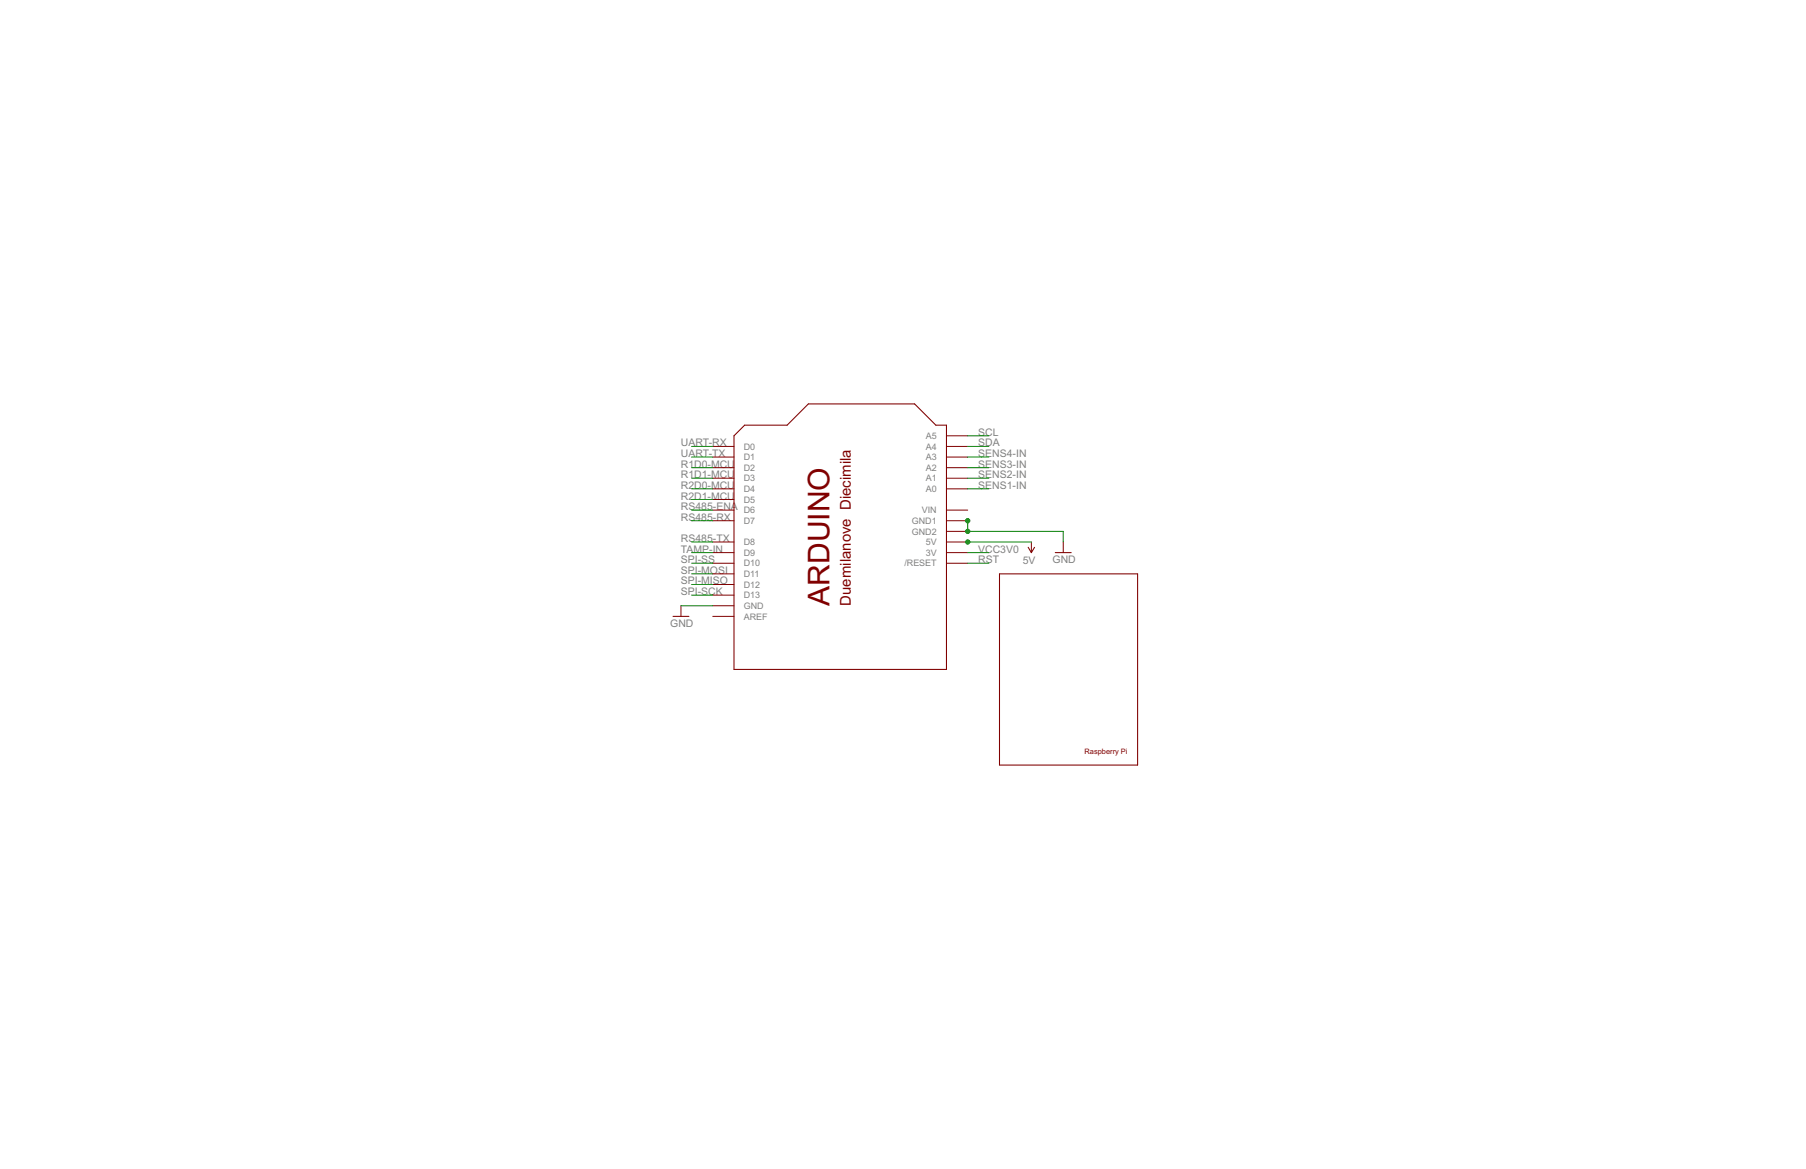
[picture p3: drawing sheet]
<svg xmlns="http://www.w3.org/2000/svg" width="432mm" height="279mm" viewBox="0 0 432 279" stroke-linecap="round" stroke-linejoin="round" font-family="sans-serif">
<g fill="#800000" stroke="#800000" stroke-width=".25">
<path d="M175.5 160h50.8z"/>
<path d="M226.3 101.6v58.4z"/>
<path d="M223.8 101.6h2.5z"/>
<path d="M218.7 96.5l5.1 5.1z"/>
<path d="M193.3 96.5h25.4z"/>
<path d="M193.3 96.5l-5.1 5.1z"/>
<path d="M178 101.6h10.2z"/>
<path d="M178 101.6l-2.5 2.6z"/>
<path d="M175.5 104.2v55.8z"/>
<path d="M252.3 132.1h3.8z"/>
<path d="M160.9 147.3h3.8z"/>
<path d="M245.8 130.8l.8 1.3z"/>
<path d="M247.4 130.8l-.8 1.3z"/>
<path d="M239 137.2v45.7z"/>
<path d="M239 182.9h33z"/>
<path d="M272 137.2v45.7z"/>
<path d="M239 137.2h33z"/>
</g>
<g fill="#800000" stroke="#800000" stroke-width=".24">
<path d="M170.4 106.7h5.1z"/>
<path d="M170.4 109.2h5.1z"/>
<path d="M170.4 111.8h5.1z"/>
<path d="M170.4 114.3h5.1z"/>
<path d="M170.4 116.8h5.1z"/>
<path d="M170.4 119.4h5.1z"/>
<path d="M170.4 121.9h5.1z"/>
<path d="M170.4 124.5h5.1z"/>
<path d="M170.4 129.5h5.1z"/>
<path d="M170.4 132.1h5.1z"/>
<path d="M170.4 134.6h5.1z"/>
<path d="M170.4 137.2h5.1z"/>
<path d="M170.4 139.7h5.1z"/>
<path d="M170.4 142.2h5.1z"/>
<path d="M170.4 144.8h5.1z"/>
<path d="M170.4 147.3h5.1z"/>
<path d="M226.3 104.2h5.1z"/>
<path d="M226.3 106.7h5.1z"/>
<path d="M226.3 109.2h5.1z"/>
<path d="M226.3 111.8h5.1z"/>
<path d="M226.3 114.3h5.1z"/>
<path d="M226.3 116.8h5.1z"/>
<path d="M226.3 121.9h5.1z"/>
<path d="M226.3 124.5h5.1z"/>
<path d="M226.3 127h5.1z"/>
<path d="M226.3 129.5h5.1z"/>
<path d="M226.3 132.1h5.1z"/>
<path d="M226.3 134.6h5.1z"/>
<path d="M254.2 129.5v2.6z"/>
<path d="M162.8 144.8v2.5z"/>
<path d="M246.6 129.5v2.6z"/>
</g>
<g fill="#008000" stroke="#008000" stroke-width=".24">
<path d="M231.4 124.5v2.5z"/>
<path d="M231.4 127h22.8z"/>
<path d="M254.2 127v2.5z"/>
<path d="M162.8 144.8h7.6z"/>
<path d="M165.4 111.8h5z"/>
<path d="M165.4 114.3h5z"/>
<path d="M165.4 116.8h5z"/>
<path d="M165.4 119.4h5z"/>
<path d="M165.4 121.9h5z"/>
<path d="M165.4 132.1h5z"/>
<path d="M165.4 134.6h5z"/>
<path d="M165.4 137.2h5z"/>
<path d="M165.4 139.7h5z"/>
<path d="M165.4 142.2h5z"/>
<path d="M231.4 104.2h5z"/>
<path d="M231.4 106.7h5z"/>
<path d="M231.4 109.2h5z"/>
<path d="M231.4 111.8h5z"/>
<path d="M231.4 114.3h5z"/>
<path d="M231.4 116.8h5z"/>
<path d="M231.4 134.6h5z"/>
<path d="M165.4 106.7h5z"/>
<path d="M165.4 109.2h5z"/>
<path d="M231.4 132.1h5z"/>
<path d="M231.4 129.5h15.2z"/>
<path d="M165.4 124.5h5z"/>
<path d="M165.4 129.5h5z"/>
<circle cx="231.4" cy="127" r=".51"/>
<circle cx="231.4" cy="124.5" r=".51"/>
<circle cx="231.4" cy="129.5" r=".51"/>
</g>
<text font-size="8" fill="#800000" x="198.4" y="144.8" transform="rotate(-90 198.4 144.8)">ARDUINO</text>
<text font-size="4" fill="#800000" x="203.4" y="144.8" transform="rotate(-90 203.4 144.8)">Duemilanove Diecimila</text>
<g font-size="2.8" fill="#808080">
<text x="162.8" y="106.7">UART-RX</text>
<text x="233.9" y="104.2">SCL</text>
<text x="233.9" y="106.7">SDA</text>
<text x="162.8" y="111.8">R1D0-MCU</text>
<text x="162.8" y="109.2">UART-TX</text>
<text x="233.9" y="109.2">SENS4-IN</text>
<text x="233.9" y="111.8">SENS3-IN</text>
<text x="162.8" y="114.3">R1D1-MCU</text>
<text x="162.8" y="116.8">R2D0-MCU</text>
<text x="162.8" y="119.4">R2D1-MCU</text>
<text x="233.9" y="114.3">SENS2-IN</text>
<text x="233.9" y="116.8">SENS1-IN</text>
<text x="162.8" y="121.9">RS485-ENA</text>
<text x="162.8" y="124.5">RS485-RX</text>
<text x="162.8" y="129.5">RS485-TX</text>
<text x="162.8" y="132.1">TAMP-IN</text>
<text x="162.8" y="134.6">SPI-SS</text>
<text x="162.8" y="137.2">SPI-MOSI</text>
<text x="233.9" y="134.6">RST</text>
<text x="233.9" y="132.1">VCC3V0</text>
<text x="244.5" y="134.9">5V</text>
<text x="251.7" y="134.6">GND</text>
<text x="162.8" y="139.7">SPI-MISO</text>
<text x="162.8" y="142.2">SPI-SCK</text>
<text x="160.3" y="149.9">GND</text>
</g>
<g font-size="2.4" fill="#808080">
<text x="177.8" y="107.5">D0</text>
<text x="221.3" y="104.9">A5</text>
<text x="221.3" y="107.5">A4</text>
<text x="177.8" y="110">D1</text>
<text x="177.8" y="112.5">D2</text>
<text x="221.3" y="110">A3</text>
<text x="221.3" y="112.5">A2</text>
<text x="177.8" y="115.1">D3</text>
<text x="177.8" y="117.6">D4</text>
<text x="221.3" y="115.1">A1</text>
<text x="221.3" y="117.6">A0</text>
<text x="177.8" y="120.1">D5</text>
<text x="177.8" y="122.7">D6</text>
<text x="177.8" y="125.2">D7</text>
<text x="218" y="125.2">GND1</text>
<text x="220.4" y="122.7">VIN</text>
<text x="177.8" y="130.3">D8</text>
<text x="218" y="127.8">GND2</text>
<text x="221.3" y="130.3">5V</text>
<text x="177.8" y="132.8">D9</text>
<text x="177.8" y="135.4">D10</text>
<text x="177.8" y="137.9">D11</text>
<text x="216.2" y="135.4">/RESET</text>
<text x="221.3" y="132.8">3V</text>
<text x="177.8" y="140.5">D12</text>
<text x="177.8" y="143">D13</text>
<text x="177.8" y="145.5">GND</text>
<text x="177.8" y="148.1">AREF</text>
</g>
<text font-size="2" fill="#800000" x="259.3" y="180.3">Raspberry Pi</text>
</svg>
